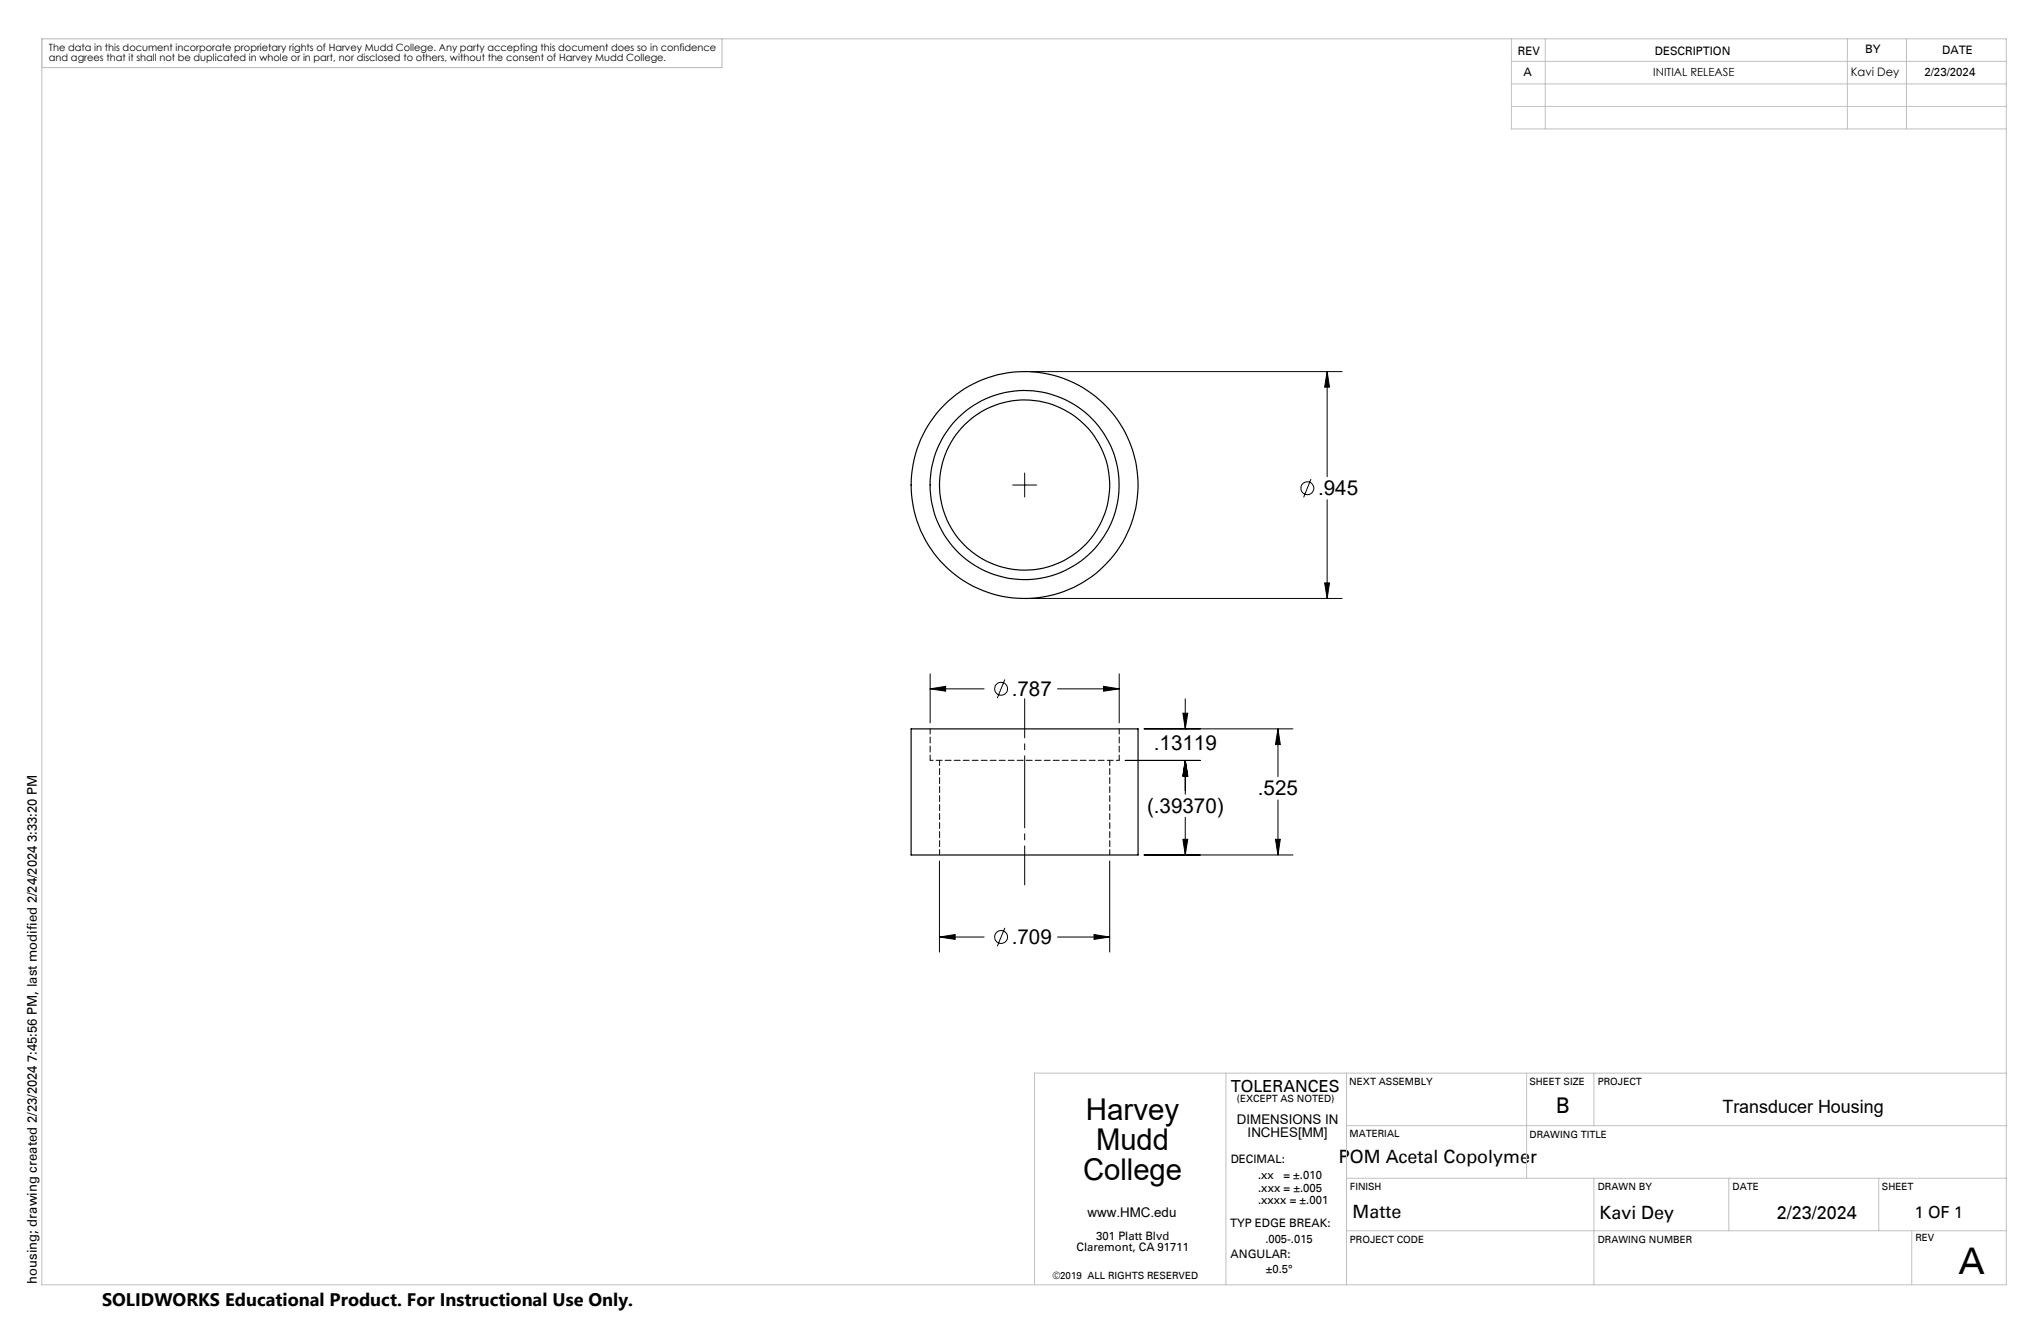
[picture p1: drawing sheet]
<svg xmlns="http://www.w3.org/2000/svg" width="432mm" height="279mm" viewBox="0 0 432 279" stroke-linecap="round" stroke-linejoin="round" font-family="sans-serif">
<g fill="none" stroke="#000" stroke-width=".21">
<path d="M218.1 78.6h65.9M280.8 78.6l.5 3.3h-1.1zM280.8 78.6v22.2M214.2 102.6h5.1M216.8 100v5.1M277.4 101.3l-1.6 3.9M280.8 105.7v20.9M218.1 126.6h65.9M280.2 123.3h1.1l-.5 3.3zM196.8 145.7l3.3-.5v1zM196.8 142.5v10.4M196.8 145.7h11.4"/>
<path d="M212.6 143.7l-1.6 3.9M223.7 145.7h13.1M233.5 145.2l3.3 .5-3.3 .5zM236.8 142.5v10.4M242 154.2h31.5M250.3 150.8h1l-.5 3.4zM250.8 147.8v6.4M270.4 154.2l.5 3.3h-1.1zM270.4 154.2v10.1M238.1 160.8h15.8M250.3 177.5h1l-.5 3.3zM250.8 160.8l.5 3.3h-1z"/>
<path d="M250.8 160.8v7.2M250.8 172.9v7.9M269.8 177.5h1.1l-.5 3.3zM270.4 169.2v11.6M198.8 198.2l3.3-.5v1zM198.8 182.1v19.3M198.8 198.2h9.4M212.6 196.3l-1.6 3.8M223.7 198.2h11.1M231.5 197.7l3.3 .5-3.3 .5zM234.8 182.1v19.3M242 180.8h31.5"/>
<circle cx="276.6" cy="103.3" r="1.36"/>
<circle cx="211.8" cy="145.7" r="1.36"/>
<circle cx="211.8" cy="198.2" r="1.36"/>
</g>
<path d="M216.8 187.2v-39.4" fill="none" stroke="#000" stroke-width=".21" stroke-dasharray="15.2 1.3 1.3 1.3" stroke-dashoffset="7"/>
<g fill="none" stroke="#c0c0c0" stroke-width=".21">
<path d="M8.9 8.2v263.5h415.6v-263.5h-271.7M319.8 13h104.7M319.8 8.2v19.1h104.7M319.8 17.7h104.7M326.9 8.2v19.1M390.8 8.2v19.1M403.3 8.2v19.1M319.8 22.5h104.7M259.4 227v44.7M284.9 227v44.7M284.9 238.1h139.6M323 227v22.2"/>
<path d="M337.2 227v11.1M424.5 227h-205.6v44.7M284.9 249.2h139.6M337.2 249.2v22.5M365.8 249.2v11.1M397.5 249.2v11.1M284.9 260.3h139.6M404.5 260.3v11.4"/>
</g>
<path d="M8.9 8.2h143.9v6.1h-143.9z" fill="none" stroke="#c0c0c0" stroke-width=".25"/>
<path d="M196.8 145.7l3.3-.5v1zM233.5 145.2l3.3 .5-3.3 .5zM198.8 198.2l3.3-.5v1zM231.5 197.7l3.3 .5-3.3 .5zM250.8 160.8l.5 3.3h-1zM250.3 150.8h1l-.5 3.4zM270.4 154.2l.5 3.3h-1.1zM269.8 177.5h1.1l-.5 3.3zM250.8 160.8l.5 3.3h-1zM250.3 177.5h1l-.5 3.3zM280.8 78.6l.5 3.3h-1.1zM280.2 123.3h1.1l-.5 3.3z" fill="#000"/>
<g fill="none" stroke="#000" stroke-width=".25">
<path d="M192.8 154.2h48v26.6h-48z"/>
<circle cx="216.8" cy="102.6" r="18"/>
<circle cx="216.8" cy="102.6" r="24"/>
<circle cx="216.8" cy="102.6" r="20"/>
</g>
<path d="M196.8 160.8h40" fill="none" stroke="#000" stroke-width=".21" stroke-dasharray="1.3 .6" stroke-dashoffset=".6"/>
<path d="M196.8 154.1v6.7M198.8 160.8v20M236.8 160.8v-6.7M234.8 180.8v-20" fill="none" stroke="#000" stroke-width=".21" stroke-dasharray="1.3 .6" stroke-dashoffset=".2"/>
<text font-size="7.8" x="414.3" y="269.5">A</text>
<g font-size="6.3">
<text x="229.7" y="236.8">Harvey</text>
<text x="231.9" y="243.2">Mudd</text>
<text x="229.1" y="249.5">College</text>
</g>
<text font-size="4.6" x="329.1" y="235.5">B</text>
<g font-size="4.4">
<text x="278.9" y="104.7">.945</text>
<text x="214.1" y="147.1">.787</text>
<text x="244.1" y="158.7">.13119</text>
<text x="242.7" y="171.9">(.39370)</text>
<text x="266.1" y="168.2">.525</text>
<text x="214.1" y="199.6">.709</text>
</g>
<g font-size="3.9">
<text x="364.4" y="235.4">Transducer Housing</text>
<text x="283.3" y="245.9">POM Acetal Copolymer</text>
<text x="286.2" y="257.7">Matte</text>
<text x="338.4" y="257.8">Kavi Dey</text>
<text x="375.9" y="257.8">2/23/2024</text>
</g>
<text font-size="3.8" x="21.6" y="276.3">SOLIDWORKS Educational Product. For Instructional Use Only.</text>
<g font-size="3.5">
<text x="260.4" y="230.9">TOLERANCES</text>
<text x="405.1" y="257.7">1 OF 1</text>
</g>
<g font-size="2.8">
<text x="261.7" y="237.7">DIMENSIONS IN</text>
<text x="264" y="240.5">INCHES[MM]</text>
<text x="230.1" y="257.5">www.HMC.edu</text>
<text x="7.8" y="271.5" transform="rotate(-90 7.8 271.5)">housing; drawing created 2/23/2024 7:45:56 PM, last modified 2/24/2024 3:33:20 PM</text>
</g>
<g font-size="2.5">
<text x="321.1" y="11.6">REV</text>
<text x="350.1" y="11.6">DESCRIPTION</text>
<text x="394.6" y="11.2">BY</text>
<text x="410.9" y="11.3">DATE</text>
<text x="322.3" y="16.1">A</text>
<text x="391.6" y="16.1">Kavi Dey</text>
<text x="407.1" y="16.1">2/23/2024</text>
<text x="260.4" y="245.9">DECIMAL:</text>
<text x="266.2" y="249.3">.xx</text>
<text x="271.5" y="249.3">= ±.010</text>
<text x="266.2" y="252.1">.xxx = ±.005</text>
<text x="266.2" y="254.7">.xxxx = ±.001</text>
<text x="231.9" y="262.2">301 Platt Blvd</text>
<text x="260.3" y="259.5">TYP EDGE BREAK:</text>
<text x="267.7" y="262.9">.005-.015</text>
<text x="227.8" y="264.7">Claremont, CA 91711</text>
<text x="260.3" y="266">ANGULAR:</text>
<text x="267.8" y="269.3">±0.5°</text>
</g>
<text font-size="2.4" x="349.8" y="16.1">INITIAL RELEASE</text>
<g font-size="2.1">
<text x="10.4" y="10.8">The data in this document incorporate proprietary rights of Harvey Mudd College. Any party accepting this document does so in confidence</text>
<text x="10.4" y="12.9">and agrees that it shall not be duplicated in whole or in part, nor disclosed to others, without the consent of Harvey Mudd College.</text>
<text x="261.7" y="233">(EXCEPT AS NOTED)</text>
<text x="285.5" y="229.5">NEXT ASSEMBLY</text>
<text x="323.6" y="229.5">SHEET SIZE</text>
<text x="338" y="229.5">PROJECT</text>
<text x="285.5" y="240.6">MATERIAL</text>
<text x="323.6" y="240.6">DRAWING TITLE</text>
<text x="285.6" y="251.7">FINISH</text>
<text x="338" y="251.8">DRAWN BY</text>
<text x="366.6" y="251.7">DATE</text>
<text x="398.1" y="251.7">SHEET</text>
<text x="285.6" y="262.8">PROJECT CODE</text>
<text x="338" y="262.8">DRAWING NUMBER</text>
<text x="405.2" y="262.6">REV</text>
<text x="222.6" y="270.6">©2019 ALL RIGHTS RESERVED</text>
</g>
</svg>
